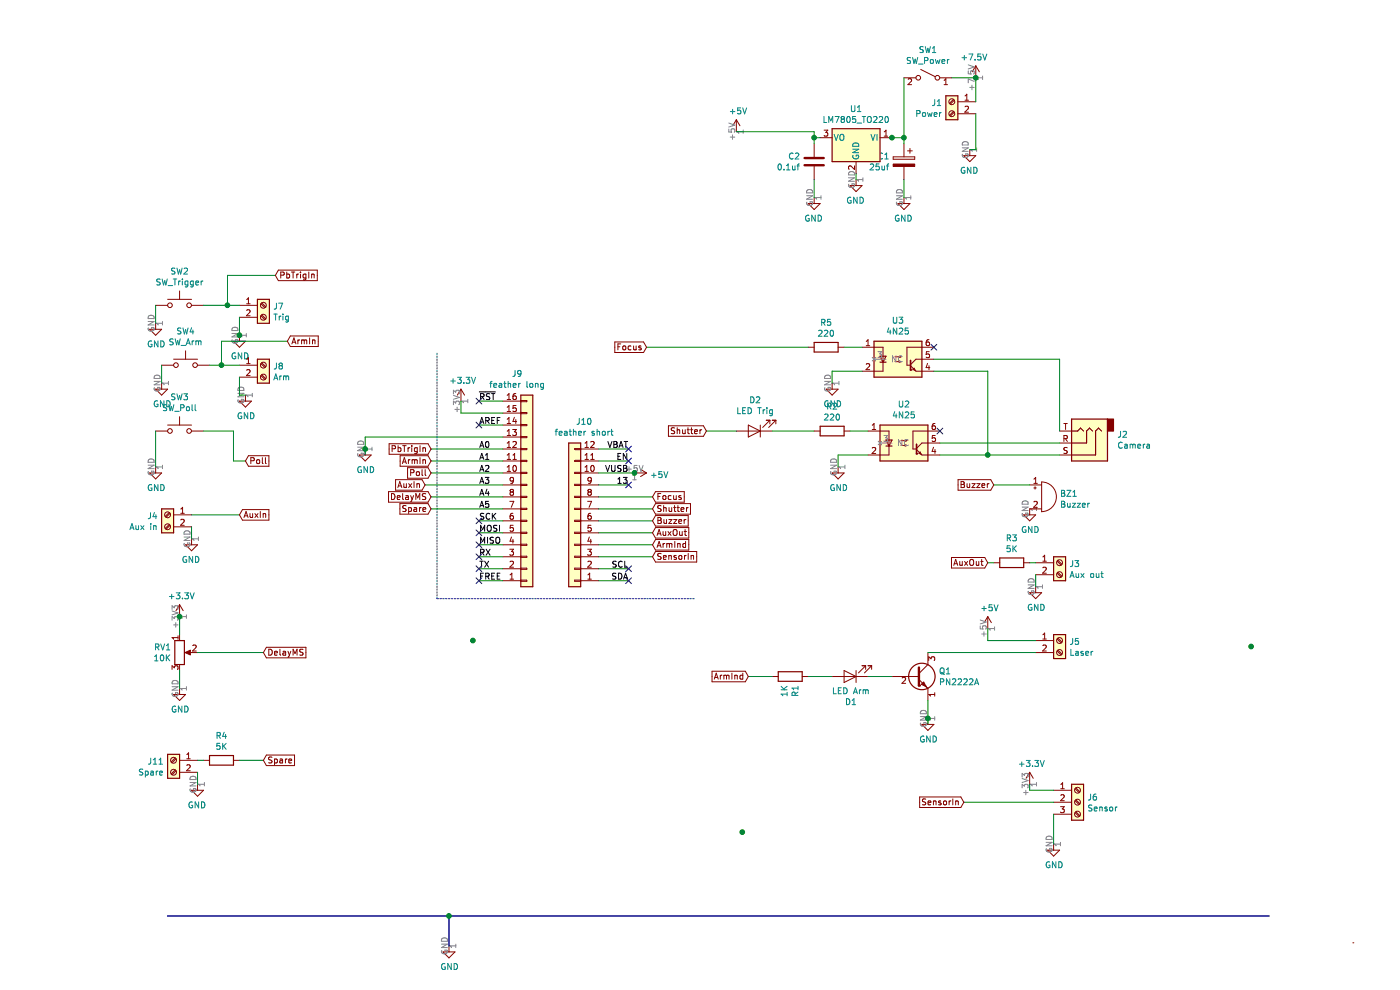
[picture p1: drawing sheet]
EESchema Schematic File Version 4
LIBS:CameraTrigger-cache
EELAYER 30 0
EELAYER END
$Descr A4 11693 8268
encoding utf-8
Sheet 1 1
Title ""
Date ""
Rev ""
Comp ""
Comment1 ""
Comment2 ""
Comment3 ""
Comment4 ""
$EndDescr
$Comp
L Connector:Screw_Terminal_01x02 J3
U 1 1
P 8850 4700
F 0 "J3" H 8930 4692 50  0000 L CNN
F 1 "Aux out" H 8930 4601 50  0000 L CNN
F 2 "TerminalBlock_TE-Connectivity:TerminalBlock_TE_282834-2_1x02_P2.54mm_Horizontal" H 8850 4700 50  0001 C CNN
F 3 "~https://www.te.com/commerce/DocumentDelivery/DDEController?Action=srchrtrv&DocNm=1308389_EUROSTYLE_TERMINAL_BLOCKS&DocType=CS&DocLang=English" H 8850 4700 50  0001 C CNN
	1    8850 4700
	1    0    0    -1  
$EndComp
$Comp
L Connector:Screw_Terminal_01x02 J4
U 1 1
P 1400 4300
F 0 "J4" H 1480 4292 50  0000 L CNN
F 1 "Aux in" H 1480 4201 50  0000 L CNN
F 2 "TerminalBlock_TE-Connectivity:TerminalBlock_TE_282834-2_1x02_P2.54mm_Horizontal" H 1400 4300 50  0001 C CNN
F 3 "~https://www.te.com/commerce/DocumentDelivery/DDEController?Action=srchrtrv&DocNm=1308389_EUROSTYLE_TERMINAL_BLOCKS&DocType=CS&DocLang=English" H 1400 4300 50  0001 C CNN
	1    1400 4300
	-1   0    0    -1  
$EndComp
$Comp
L Connector:Screw_Terminal_01x02 J5
U 1 1
P 8850 5350
F 0 "J5" H 8930 5342 50  0000 L CNN
F 1 "Laser" H 8930 5251 50  0000 L CNN
F 2 "TerminalBlock_TE-Connectivity:TerminalBlock_TE_282834-2_1x02_P2.54mm_Horizontal" H 8850 5350 50  0001 C CNN
F 3 "~https://www.te.com/commerce/DocumentDelivery/DDEController?Action=srchrtrv&DocNm=1308389_EUROSTYLE_TERMINAL_BLOCKS&DocType=CS&DocLang=English" H 8850 5350 50  0001 C CNN
	1    8850 5350
	1    0    0    -1  
$EndComp
$Comp
L Connector:Screw_Terminal_01x03 J6
U 1 1
P 9000 6700
F 0 "J6" H 9080 6742 50  0000 L CNN
F 1 "Sensor" H 9080 6651 50  0000 L CNN
F 2 "TerminalBlock_TE-Connectivity:TerminalBlock_TE_282834-3_1x03_P2.54mm_Horizontal" H 9000 6700 50  0001 C CNN
F 3 "~https://www.te.com/commerce/DocumentDelivery/DDEController?Action=srchrtrv&DocNm=1308389_EUROSTYLE_TERMINAL_BLOCKS&DocType=CS&DocLang=English" H 9000 6700 50  0001 C CNN
	1    9000 6700
	1    0    0    -1  
$EndComp
$Comp
L Switch:SW_Push SW2
U 1 1
P 1500 2550
F 0 "SW2" H 1500 2835 50  0000 C CNN
F 1 "SW_Trigger" H 1500 2744 50  0000 C CNN
F 2 "Button_Switch_THT:KSA_Tactile_SPST" H 1500 2750 50  0001 C CNN
F 3 "~http://www.ckswitches.com/media/1457/ksa_ksl.pdf" H 1500 2750 50  0001 C CNN
	1    1500 2550
	1    0    0    -1  
$EndComp
$Comp
L Switch:SW_Push SW4
U 1 1
P 1550 3050
F 0 "SW4" H 1550 3335 50  0000 C CNN
F 1 "SW_Arm" H 1550 3244 50  0000 C CNN
F 2 "Button_Switch_THT:KSA_Tactile_SPST" H 1550 3250 50  0001 C CNN
F 3 "~http://www.ckswitches.com/media/1457/ksa_ksl.pdf" H 1550 3250 50  0001 C CNN
	1    1550 3050
	1    0    0    -1  
$EndComp
$Comp
L Switch:SW_Push SW3
U 1 1
P 1500 3600
F 0 "SW3" H 1500 3885 50  0000 C CNN
F 1 "SW_Poll" H 1500 3794 50  0000 C CNN
F 2 "Button_Switch_THT:KSA_Tactile_SPST" H 1500 3800 50  0001 C CNN
F 3 "~http://www.ckswitches.com/media/1457/ksa_ksl.pdf" H 1500 3800 50  0001 C CNN
	1    1500 3600
	1    0    0    -1  
$EndComp
$Comp
L power:GND #PWR05
U 1 1
P 1300 2700
F 0 "#PWR05" H 1300 2450 50  0001 C CNN
F 1 "GND" H 1305 2527 50  0000 C CNN
F 2 "" H 1300 2700 50  0001 C CNN
F 3 "" H 1300 2700 50  0001 C CNN
	1    1300 2700
	1    0    0    -1  
$EndComp
$Comp
L power:GND #PWR07
U 1 1
P 1350 3200
F 0 "#PWR07" H 1350 2950 50  0001 C CNN
F 1 "GND" H 1355 3027 50  0000 C CNN
F 2 "" H 1350 3200 50  0001 C CNN
F 3 "" H 1350 3200 50  0001 C CNN
	1    1350 3200
	1    0    0    -1  
$EndComp
$Comp
L power:GND #PWR06
U 1 1
P 1300 3900
F 0 "#PWR06" H 1300 3650 50  0001 C CNN
F 1 "GND" H 1305 3727 50  0000 C CNN
F 2 "" H 1300 3900 50  0001 C CNN
F 3 "" H 1300 3900 50  0001 C CNN
	1    1300 3900
	1    0    0    -1  
$EndComp
Wire Wire Line
	1300 2550 1300 2700
Wire Wire Line
	1350 3050 1350 3200
$Comp
L Isolator:4N25 U2
U 1 1
P 7550 3700
F 0 "U2" H 7550 4025 50  0000 C CNN
F 1 "4N25" H 7550 3934 50  0000 C CNN
F 2 "Package_DIP:DIP-6_W7.62mm" H 7350 3500 50  0001 L CIN
F 3 "https://www.vishay.com/docs/83725/4n25.pdf" H 7550 3700 50  0001 L CNN
	1    7550 3700
	1    0    0    -1  
$EndComp
$Comp
L Device:LED D1
U 1 1
P 7100 5650
F 0 "D1" H 7093 5866 50  0000 C CNN
F 1 "LED Arm" H 7093 5775 50  0000 C CNN
F 2 "LED_THT:LED_D2.0mm_W4.8mm_H2.5mm_FlatTop" H 7100 5650 50  0001 C CNN
F 3 "~" H 7100 5650 50  0001 C CNN
	1    7100 5650
	-1   0    0    1   
$EndComp
$Comp
L Device:R R1
U 1 1
P 6600 5650
F 0 "R1" H 6670 5696 50  0000 L CNN
F 1 "1K" H 6670 5605 50  0000 L CNN
F 2 "Resistor_THT:R_Axial_DIN0207_L6.3mm_D2.5mm_P7.62mm_Horizontal" V 6530 5650 50  0001 C CNN
F 3 "~" H 6600 5650 50  0001 C CNN
	1    6600 5650
	0    1    1    0   
$EndComp
$Comp
L Connector:AudioJack3 J2
U 1 1
P 9050 3700
F 0 "J2" H 8770 3633 50  0000 R CNN
F 1 "Camera" H 8770 3724 50  0000 R CNN
F 2 "Connector_Audio:Jack_3.5mm_CUI_SJ1-3533NG_Horizontal_CircularHoles" H 9050 3700 50  0001 C CNN
F 3 "~https://www.mouser.com/datasheet/2/670/sj1-353xng-1313133.pdf" H 9050 3700 50  0001 C CNN
	1    9050 3700
	-1   0    0    1   
$EndComp
Wire Wire Line
	7850 3800 8250 3800
$Comp
L Device:R R2
U 1 1
P 6950 3600
F 0 "R2" V 6743 3600 50  0000 C CNN
F 1 "220" V 6834 3600 50  0000 C CNN
F 2 "Resistor_THT:R_Axial_DIN0207_L6.3mm_D2.5mm_P7.62mm_Horizontal" V 6880 3600 50  0001 C CNN
F 3 "~" H 6950 3600 50  0001 C CNN
	1    6950 3600
	0    1    1    0   
$EndComp
Wire Wire Line
	7100 3600 7250 3600
$Comp
L power:GND #PWR0101
U 1 1
P 7000 3900
F 0 "#PWR0101" H 7000 3650 50  0001 C CNN
F 1 "GND" H 7005 3727 50  0000 C CNN
F 2 "" H 7000 3900 50  0001 C CNN
F 3 "" H 7000 3900 50  0001 C CNN
	1    7000 3900
	1    0    0    -1  
$EndComp
Wire Wire Line
	7000 3900 7000 3800
Wire Wire Line
	7000 3800 7250 3800
$Comp
L Device:Buzzer BZ1
U 1 1
P 8700 4150
F 0 "BZ1" H 8852 4179 50  0000 L CNN
F 1 "Buzzer" H 8852 4088 50  0000 L CNN
F 2 "Buzzer_Beeper:Buzzer_TDK_PS1240P02BT_D12.2mm_H6.5mm" V 8675 4250 50  0001 C CNN
F 3 "~" V 8675 4250 50  0001 C CNN
	1    8700 4150
	1    0    0    -1  
$EndComp
$Comp
L power:GND #PWR0103
U 1 1
P 8800 7050
F 0 "#PWR0103" H 8800 6800 50  0001 C CNN
F 1 "GND" H 8805 6877 50  0000 C CNN
F 2 "" H 8800 7050 50  0001 C CNN
F 3 "" H 8800 7050 50  0001 C CNN
	1    8800 7050
	1    0    0    -1  
$EndComp
Wire Wire Line
	8800 6800 8800 7050
$Comp
L Connector:Screw_Terminal_01x02 J7
U 1 1
P 2200 2550
F 0 "J7" H 2280 2542 50  0000 L CNN
F 1 "Trig" H 2280 2451 50  0000 L CNN
F 2 "TerminalBlock_TE-Connectivity:TerminalBlock_TE_282834-2_1x02_P2.54mm_Horizontal" H 2200 2550 50  0001 C CNN
F 3 "~" H 2200 2550 50  0001 C CNN
	1    2200 2550
	1    0    0    -1  
$EndComp
$Comp
L Connector:Screw_Terminal_01x02 J8
U 1 1
P 2200 3050
F 0 "J8" H 2280 3042 50  0000 L CNN
F 1 "Arm" H 2280 2951 50  0000 L CNN
F 2 "TerminalBlock_TE-Connectivity:TerminalBlock_TE_282834-2_1x02_P2.54mm_Horizontal" H 2200 3050 50  0001 C CNN
F 3 "~" H 2200 3050 50  0001 C CNN
	1    2200 3050
	1    0    0    -1  
$EndComp
Wire Wire Line
	1750 3050 1850 3050
$Comp
L power:GND #PWR0104
U 1 1
P 2050 3300
F 0 "#PWR0104" H 2050 3050 50  0001 C CNN
F 1 "GND" H 2055 3127 50  0000 C CNN
F 2 "" H 2050 3300 50  0001 C CNN
F 3 "" H 2050 3300 50  0001 C CNN
	1    2050 3300
	1    0    0    -1  
$EndComp
$Comp
L power:GND #PWR0105
U 1 1
P 2000 2800
F 0 "#PWR0105" H 2000 2550 50  0001 C CNN
F 1 "GND" H 2005 2627 50  0000 C CNN
F 2 "" H 2000 2800 50  0001 C CNN
F 3 "" H 2000 2800 50  0001 C CNN
	1    2000 2800
	1    0    0    -1  
$EndComp
Wire Wire Line
	2000 3300 2050 3300
Text GLabel 2050 3850 2    50   Input ~ 0
Poll
Wire Wire Line
	1700 3600 1950 3600
Wire Wire Line
	1950 3600 1950 3850
Wire Wire Line
	1850 2850 1850 3050
Connection ~ 1850 3050
Wire Wire Line
	1850 3050 2000 3050
$Comp
L Device:LED D2
U 1 1
P 6300 3600
F 0 "D2" H 6293 3345 50  0000 C CNN
F 1 "LED Trig" H 6293 3436 50  0000 C CNN
F 2 "LED_THT:LED_D2.0mm_W4.8mm_H2.5mm_FlatTop" H 6300 3600 50  0001 C CNN
F 3 "~" H 6300 3600 50  0001 C CNN
	1    6300 3600
	-1   0    0    1   
$EndComp
Wire Wire Line
	2000 2650 2000 2800
Wire Wire Line
	2000 3150 2000 3300
Wire Wire Line
	1950 3850 2050 3850
Wire Wire Line
	1300 3600 1300 3900
Wire Wire Line
	6450 3600 6800 3600
Text GLabel 6250 5650 0    50   Input ~ 0
ArmInd
NoConn ~ 7850 3600
Text GLabel 5900 3600 0    50   Input ~ 0
Shutter
Wire Wire Line
	5900 3600 6150 3600
Text GLabel 8250 4700 0    50   Input ~ 0
AuxOut
$Comp
L Device:R R3
U 1 1
P 8450 4700
F 0 "R3" V 8243 4700 50  0000 C CNN
F 1 "5K" V 8334 4700 50  0000 C CNN
F 2 "Resistor_THT:R_Axial_DIN0207_L6.3mm_D2.5mm_P7.62mm_Horizontal" V 8380 4700 50  0001 C CNN
F 3 "~" H 8450 4700 50  0001 C CNN
	1    8450 4700
	0    1    1    0   
$EndComp
$Comp
L power:GND #PWR0106
U 1 1
P 1600 4500
F 0 "#PWR0106" H 1600 4250 50  0001 C CNN
F 1 "GND" H 1605 4327 50  0000 C CNN
F 2 "" H 1600 4500 50  0001 C CNN
F 3 "" H 1600 4500 50  0001 C CNN
	1    1600 4500
	-1   0    0    -1  
$EndComp
$Comp
L power:GND #PWR0107
U 1 1
P 8650 4900
F 0 "#PWR0107" H 8650 4650 50  0001 C CNN
F 1 "GND" H 8655 4727 50  0000 C CNN
F 2 "" H 8650 4900 50  0001 C CNN
F 3 "" H 8650 4900 50  0001 C CNN
	1    8650 4900
	1    0    0    -1  
$EndComp
Wire Wire Line
	8600 4700 8650 4700
Wire Wire Line
	8650 4800 8650 4900
Wire Wire Line
	8250 4700 8300 4700
Wire Wire Line
	1600 4500 1600 4400
Text GLabel 2000 4300 2    50   Input ~ 0
AuxIn
Text GLabel 8050 6700 0    50   Input ~ 0
SensorIn
Wire Wire Line
	8050 6700 8800 6700
Text Label 4000 3750 0    50   ~ 0
A0
Text Label 4000 3850 0    50   ~ 0
A1
Text Label 4000 3950 0    50   ~ 0
A2
Text Label 4000 4050 0    50   ~ 0
A3
Text Label 4000 4150 0    50   ~ 0
A4
Text Label 4000 4250 0    50   ~ 0
A5
Text Label 4000 4350 0    50   ~ 0
SCK
Text Label 4000 4450 0    50   ~ 0
MOSI
Text Label 5250 3750 2    50   ~ 0
VBAT
Text Label 5250 3850 2    50   ~ 0
EN
Text Label 5250 3950 2    50   ~ 0
VUSB
Text Label 5250 4050 2    50   ~ 0
13
Wire Wire Line
	4000 4350 4200 4350
Wire Wire Line
	4000 4450 4200 4450
Wire Wire Line
	5000 3750 5250 3750
Wire Wire Line
	5000 3850 5250 3850
Wire Wire Line
	5000 4050 5250 4050
$Comp
L power:GND #PWR0109
U 1 1
P 3050 3750
F 0 "#PWR0109" H 3050 3500 50  0001 C CNN
F 1 "GND" H 3055 3577 50  0000 C CNN
F 2 "" H 3050 3750 50  0001 C CNN
F 3 "" H 3050 3750 50  0001 C CNN
	1    3050 3750
	1    0    0    -1  
$EndComp
$Comp
L power:+5V #PWR09
U 1 1
P 5300 3950
F 0 "#PWR09" H 5300 3800 50  0001 C CNN
F 1 "+5V" V 5315 4078 50  0000 L CNN
F 2 "" H 5300 3950 50  0001 C CNN
F 3 "" H 5300 3950 50  0001 C CNN
	1    5300 3950
	0    1    1    0   
$EndComp
Text GLabel 3600 3750 0    50   Input ~ 0
PbTrigIn
Text GLabel 5450 4450 2    50   Input ~ 0
AuxOut
Text GLabel 5450 4250 2    50   Input ~ 0
Shutter
NoConn ~ 5250 4050
NoConn ~ 5250 3850
NoConn ~ 5250 3750
Text GLabel 5450 4150 2    50   Input ~ 0
Focus
Text GLabel 5450 4350 2    50   Input ~ 0
Buzzer
Text GLabel 3600 3850 0    50   Input ~ 0
ArmIn
Wire Wire Line
	3850 3450 4200 3450
Wire Wire Line
	3850 3350 3850 3450
$Comp
L power:+3.3V #PWR0108
U 1 1
P 3850 3350
F 0 "#PWR0108" H 3850 3200 50  0001 C CNN
F 1 "+3.3V" H 3865 3523 50  0000 C CNN
F 2 "" H 3850 3350 50  0001 C CNN
F 3 "" H 3850 3350 50  0001 C CNN
	1    3850 3350
	1    0    0    -1  
$EndComp
Wire Wire Line
	4000 3550 4200 3550
Wire Wire Line
	4000 3350 4200 3350
Text Label 4000 3550 0    50   ~ 0
AREF
Text Label 4000 3350 0    50   ~ 0
~RST
Text GLabel 8300 4050 0    50   Input ~ 0
Buzzer
$Comp
L power:GND #PWR010
U 1 1
P 8600 4250
F 0 "#PWR010" H 8600 4000 50  0001 C CNN
F 1 "GND" H 8605 4077 50  0000 C CNN
F 2 "" H 8600 4250 50  0001 C CNN
F 3 "" H 8600 4250 50  0001 C CNN
	1    8600 4250
	1    0    0    -1  
$EndComp
Wire Wire Line
	8300 4050 8600 4050
Wire Wire Line
	3600 3750 4200 3750
Text GLabel 3600 3950 0    50   Input ~ 0
Poll
Wire Wire Line
	3600 3850 4200 3850
Wire Wire Line
	3050 3800 3050 3750
Wire Wire Line
	3050 3650 4200 3650
Connection ~ 3050 3750
Wire Wire Line
	3050 3750 3050 3650
NoConn ~ 4000 4450
NoConn ~ 4000 4350
NoConn ~ 4000 3550
NoConn ~ 4000 3350
Wire Wire Line
	5000 3950 5300 3950
Wire Wire Line
	5000 4150 5450 4150
Wire Wire Line
	5000 4250 5450 4250
Wire Wire Line
	5000 4350 5450 4350
Wire Wire Line
	5000 4450 5450 4450
$Comp
L power:+3.3V #PWR0110
U 1 1
P 8600 6550
F 0 "#PWR0110" H 8600 6400 50  0001 C CNN
F 1 "+3.3V" H 8615 6723 50  0000 C CNN
F 2 "" H 8600 6550 50  0001 C CNN
F 3 "" H 8600 6550 50  0001 C CNN
	1    8600 6550
	1    0    0    -1  
$EndComp
Wire Wire Line
	8600 6550 8600 6600
Wire Wire Line
	8600 6600 8800 6600
$Comp
L Transistor_BJT:PN2222A Q1
U 1 1
P 7650 5650
F 0 "Q1" H 7840 5696 50  0000 L CNN
F 1 "PN2222A" H 7840 5605 50  0000 L CNN
F 2 "Package_TO_SOT_THT:TO-92_Inline" H 7850 5575 50  0001 L CIN
F 3 "http://www.fairchildsemi.com/ds/PN/PN2222A.pdf" H 7650 5650 50  0001 L CNN
	1    7650 5650
	1    0    0    -1  
$EndComp
Wire Wire Line
	5000 4550 5450 4550
Wire Wire Line
	5000 4650 5450 4650
NoConn ~ 4000 4550
NoConn ~ 4000 4650
NoConn ~ 4000 4750
NoConn ~ 4000 4850
Text GLabel 5450 4550 2    50   Input ~ 0
ArmInd
$Comp
L Connector_Generic:Conn_01x16 J9
U 1 1
P 4400 4150
F 0 "J9" H 4319 3125 50  0000 C CNN
F 1 "feather long" H 4319 3216 50  0000 C CNN
F 2 "Connector_PinHeader_2.54mm:PinHeader_1x16_P2.54mm_Vertical" H 4400 4150 50  0001 C CNN
F 3 "~" H 4400 4150 50  0001 C CNN
	1    4400 4150
	1    0    0    1   
$EndComp
NoConn ~ 5250 4850
NoConn ~ 5250 4750
Text GLabel 5450 4650 2    50   Input ~ 0
SensorIn
Wire Notes Line
	3650 5000 5800 5000
Wire Notes Line
	3650 2950 3650 5000
Wire Wire Line
	5000 4850 5250 4850
Wire Wire Line
	5000 4750 5250 4750
Wire Wire Line
	4000 4850 4200 4850
Wire Wire Line
	4000 4750 4200 4750
Wire Wire Line
	4000 4650 4200 4650
Wire Wire Line
	4000 4550 4200 4550
Text Label 5250 4850 2    50   ~ 0
SDA
Text Label 5250 4750 2    50   ~ 0
SCL
Text Label 4000 4850 0    50   ~ 0
FREE
Text Label 4000 4750 0    50   ~ 0
TX
Text Label 4000 4650 0    50   ~ 0
RX
Text Label 4000 4550 0    50   ~ 0
MISO
$Comp
L Connector_Generic:Conn_01x12 J10
U 1 1
P 4800 4350
F 0 "J10" H 4720 3525 50  0000 C CNN
F 1 "feather short" H 4720 3616 50  0000 C CNN
F 2 "Connector_PinHeader_2.54mm:PinHeader_1x12_P2.54mm_Vertical" H 4800 4350 50  0001 C CNN
F 3 "~" H 4800 4350 50  0001 C CNN
	1    4800 4350
	-1   0    0    1   
$EndComp
Wire Wire Line
	1850 2850 2400 2850
Text GLabel 2400 2850 2    50   Input ~ 0
ArmIn
$Comp
L power:GND #PWR014
U 1 1
P 7750 6000
F 0 "#PWR014" H 7750 5750 50  0001 C CNN
F 1 "GND" H 7755 5827 50  0000 C CNN
F 2 "" H 7750 6000 50  0001 C CNN
F 3 "" H 7750 6000 50  0001 C CNN
	1    7750 6000
	1    0    0    -1  
$EndComp
Wire Wire Line
	7750 6050 7750 6000
Connection ~ 7750 6000
Wire Wire Line
	7750 6000 7750 5850
Wire Wire Line
	7250 5650 7450 5650
Wire Wire Line
	6250 5650 6450 5650
Wire Wire Line
	6750 5650 6950 5650
Wire Wire Line
	7750 5450 8650 5450
$Comp
L Connector:Screw_Terminal_01x02 J11
U 1 1
P 1450 6350
F 0 "J11" H 1530 6342 50  0000 L CNN
F 1 "Spare" H 1530 6251 50  0000 L CNN
F 2 "TerminalBlock_TE-Connectivity:TerminalBlock_TE_282834-2_1x02_P2.54mm_Horizontal" H 1450 6350 50  0001 C CNN
F 3 "~https://www.te.com/commerce/DocumentDelivery/DDEController?Action=srchrtrv&DocNm=1308389_EUROSTYLE_TERMINAL_BLOCKS&DocType=CS&DocLang=English" H 1450 6350 50  0001 C CNN
	1    1450 6350
	-1   0    0    -1  
$EndComp
Text GLabel 2200 6350 2    50   Input ~ 0
Spare
$Comp
L Device:R R4
U 1 1
P 1850 6350
F 0 "R4" V 1643 6350 50  0000 C CNN
F 1 "5K" V 1734 6350 50  0000 C CNN
F 2 "Resistor_THT:R_Axial_DIN0207_L6.3mm_D2.5mm_P7.62mm_Horizontal" V 1780 6350 50  0001 C CNN
F 3 "~" H 1850 6350 50  0001 C CNN
	1    1850 6350
	0    -1   1    0   
$EndComp
$Comp
L power:GND #PWR012
U 1 1
P 1650 6550
F 0 "#PWR012" H 1650 6300 50  0001 C CNN
F 1 "GND" H 1655 6377 50  0000 C CNN
F 2 "" H 1650 6550 50  0001 C CNN
F 3 "" H 1650 6550 50  0001 C CNN
	1    1650 6550
	-1   0    0    -1  
$EndComp
Wire Wire Line
	1700 6350 1650 6350
Wire Wire Line
	1650 6450 1650 6550
$Comp
L Isolator:4N25 U3
U 1 1
P 7500 3000
F 0 "U3" H 7500 3325 50  0000 C CNN
F 1 "4N25" H 7500 3234 50  0000 C CNN
F 2 "Package_DIP:DIP-6_W7.62mm" H 7300 2800 50  0001 L CIN
F 3 "https://www.vishay.com/docs/83725/4n25.pdf" H 7500 3000 50  0001 L CNN
	1    7500 3000
	1    0    0    -1  
$EndComp
$Comp
L Device:R R5
U 1 1
P 6900 2900
F 0 "R5" V 6693 2900 50  0000 C CNN
F 1 "220" V 6784 2900 50  0000 C CNN
F 2 "Resistor_THT:R_Axial_DIN0207_L6.3mm_D2.5mm_P7.62mm_Horizontal" V 6830 2900 50  0001 C CNN
F 3 "~" H 6900 2900 50  0001 C CNN
	1    6900 2900
	0    1    1    0   
$EndComp
Wire Wire Line
	7050 2900 7200 2900
$Comp
L power:GND #PWR013
U 1 1
P 6950 3200
F 0 "#PWR013" H 6950 2950 50  0001 C CNN
F 1 "GND" H 6955 3027 50  0000 C CNN
F 2 "" H 6950 3200 50  0001 C CNN
F 3 "" H 6950 3200 50  0001 C CNN
	1    6950 3200
	1    0    0    -1  
$EndComp
Wire Wire Line
	6950 3200 6950 3100
Wire Wire Line
	6950 3100 7200 3100
NoConn ~ 7800 2900
Text GLabel 5400 2900 0    50   Input ~ 0
Focus
Wire Wire Line
	7850 3700 8850 3700
Wire Wire Line
	8850 3600 8850 3000
Wire Wire Line
	7800 3000 8850 3000
Wire Wire Line
	7800 3100 8250 3100
Wire Wire Line
	8250 3100 8250 3800
Connection ~ 8250 3800
Wire Wire Line
	8250 3800 8850 3800
$Comp
L Device:R_POT RV1
U 1 1
P 1500 5450
F 0 "RV1" H 1431 5496 50  0000 R CNN
F 1 "10K" H 1431 5405 50  0000 R CNN
F 2 "Potentiometer_THT:Potentiometer_Alps_RK09K_Single_Vertical" H 1500 5450 50  0001 C CNN
F 3 "~" H 1500 5450 50  0001 C CNN
	1    1500 5450
	1    0    0    -1  
$EndComp
$Comp
L power:GND #PWR011
U 1 1
P 1500 5750
F 0 "#PWR011" H 1500 5500 50  0001 C CNN
F 1 "GND" H 1505 5577 50  0000 C CNN
F 2 "" H 1500 5750 50  0001 C CNN
F 3 "" H 1500 5750 50  0001 C CNN
	1    1500 5750
	1    0    0    -1  
$EndComp
Wire Wire Line
	1500 5600 1500 5750
$Comp
L power:+3.3V #PWR08
U 1 1
P 1500 5150
F 0 "#PWR08" H 1500 5000 50  0001 C CNN
F 1 "+3.3V" H 1515 5323 50  0000 C CNN
F 2 "" H 1500 5150 50  0001 C CNN
F 3 "" H 1500 5150 50  0001 C CNN
	1    1500 5150
	1    0    0    -1  
$EndComp
Wire Wire Line
	1500 5150 1500 5300
Text GLabel 2200 5450 2    50   Input ~ 0
DelayMS
Wire Wire Line
	1650 5450 2200 5450
Text GLabel 3600 4150 0    50   Input ~ 0
DelayMS
Text GLabel 3600 4250 0    50   Input ~ 0
Spare
Wire Wire Line
	3600 3950 4200 3950
Connection ~ 1900 2550
Wire Wire Line
	1900 2550 2000 2550
Wire Wire Line
	1700 2550 1900 2550
Text GLabel 2300 2300 2    50   Input ~ 0
PbTrigIn
Connection ~ 8150 650 
$Comp
L power:+7.5V #PWR0111
U 1 1
P 8150 650
F 0 "#PWR0111" H 8150 500 50  0001 C CNN
F 1 "+7.5V" H 8165 823 50  0000 C CNN
F 2 "" H 8150 650 50  0001 C CNN
F 3 "" H 8150 650 50  0001 C CNN
	1    8150 650 
	-1   0    0    -1  
$EndComp
Wire Wire Line
	7150 1450 7150 1500
Wire Wire Line
	1900 2300 2300 2300
Wire Wire Line
	1900 2300 1900 2550
Wire Wire Line
	7550 1500 7550 1650
Wire Wire Line
	6800 1500 6800 1650
$Comp
L power:GND #PWR02
U 1 1
P 7550 1650
F 0 "#PWR02" H 7550 1400 50  0001 C CNN
F 1 "GND" H 7555 1477 50  0000 C CNN
F 2 "" H 7550 1650 50  0001 C CNN
F 3 "" H 7550 1650 50  0001 C CNN
	1    7550 1650
	-1   0    0    -1  
$EndComp
$Comp
L power:GND #PWR04
U 1 1
P 6800 1650
F 0 "#PWR04" H 6800 1400 50  0001 C CNN
F 1 "GND" H 6805 1477 50  0000 C CNN
F 2 "" H 6800 1650 50  0001 C CNN
F 3 "" H 6800 1650 50  0001 C CNN
	1    6800 1650
	-1   0    0    -1  
$EndComp
Connection ~ 7550 1150
Wire Wire Line
	7550 1150 7550 1200
Wire Wire Line
	6800 1200 6800 1150
$Comp
L Device:C C2
U 1 1
P 6800 1350
F 0 "C2" H 6915 1396 50  0000 L CNN
F 1 "0.1uf" H 6915 1305 50  0000 L CNN
F 2 "Capacitor_THT:CP_Radial_Tantal_D5.0mm_P5.00mm" H 6838 1200 50  0001 C CNN
F 3 "~" H 6800 1350 50  0001 C CNN
	1    6800 1350
	-1   0    0    -1  
$EndComp
$Comp
L Device:CP C1
U 1 1
P 7550 1350
F 0 "C1" H 7668 1396 50  0000 L CNN
F 1 "25uf" H 7668 1305 50  0000 L CNN
F 2 "Capacitor_THT:CP_Radial_Tantal_D5.0mm_P5.00mm" H 7588 1200 50  0001 C CNN
F 3 "~" H 7550 1350 50  0001 C CNN
	1    7550 1350
	-1   0    0    -1  
$EndComp
Wire Wire Line
	6850 1150 6800 1150
Wire Wire Line
	7550 1150 7450 1150
Wire Wire Line
	7550 650  7550 1150
Wire Wire Line
	8150 650  7950 650 
Wire Wire Line
	8150 850  8150 650 
Wire Wire Line
	8150 1250 8100 1250
Wire Wire Line
	8150 950  8150 1250
$Comp
L Connector:Screw_Terminal_01x02 J1
U 1 1
P 7950 850
F 0 "J1" H 8030 842 50  0000 L CNN
F 1 "Power" H 8030 751 50  0000 L CNN
F 2 "TerminalBlock_TE-Connectivity:TerminalBlock_TE_282834-2_1x02_P2.54mm_Horizontal" H 7950 850 50  0001 C CNN
F 3 "~https://www.te.com/commerce/DocumentDelivery/DDEController?Action=srchrtrv&DocNm=1308389_EUROSTYLE_TERMINAL_BLOCKS&DocType=CS&DocLang=English" H 7950 850 50  0001 C CNN
	1    7950 850 
	-1   0    0    -1  
$EndComp
$Comp
L Switch:SW_SPST SW1
U 1 1
P 7750 650
F 0 "SW1" H 7750 885 50  0000 C CNN
F 1 "SW_Power" H 7750 794 50  0000 C CNN
F 2 "Button_Switch_THT:SW_DIP_SPSTx01_Slide_9.78x4.72mm_W7.62mm_P2.54mm" H 7750 650 50  0001 C CNN
F 3 "~" H 7750 650 50  0001 C CNN
	1    7750 650 
	-1   0    0    -1  
$EndComp
$Comp
L power:GND #PWR01
U 1 1
P 8100 1250
F 0 "#PWR01" H 8100 1000 50  0001 C CNN
F 1 "GND" H 8105 1077 50  0000 C CNN
F 2 "" H 8100 1250 50  0001 C CNN
F 3 "" H 8100 1250 50  0001 C CNN
	1    8100 1250
	-1   0    0    -1  
$EndComp
$Comp
L power:GND #PWR03
U 1 1
P 7150 1500
F 0 "#PWR03" H 7150 1250 50  0001 C CNN
F 1 "GND" H 7155 1327 50  0000 C CNN
F 2 "" H 7150 1500 50  0001 C CNN
F 3 "" H 7150 1500 50  0001 C CNN
	1    7150 1500
	-1   0    0    -1  
$EndComp
$Comp
L Regulator_Linear:LM7805_TO220 U1
U 1 1
P 7150 1150
F 0 "U1" H 7150 1392 50  0000 C CNN
F 1 "LM7805_TO220" H 7150 1301 50  0000 C CNN
F 2 "Package_TO_SOT_THT:TO-220-3_Vertical" H 7150 1375 50  0001 C CIN
F 3 "http://www.fairchildsemi.com/ds/LM/LM7805.pdf" H 7150 1100 50  0001 C CNN
	1    7150 1150
	-1   0    0    -1  
$EndComp
Wire Wire Line
	2200 6350 2000 6350
Wire Wire Line
	5400 2900 6750 2900
Wire Wire Line
	6800 1100 6800 1150
Connection ~ 6800 1150
Wire Wire Line
	1600 4300 2000 4300
Wire Wire Line
	3600 4250 4200 4250
Text GLabel 3550 4050 0    50   Input ~ 0
AuxIn
Wire Wire Line
	3550 4050 4200 4050
Wire Wire Line
	3600 4150 4200 4150
Wire Bus Line
	1400 7650 3750 7650
$Comp
L power:GND #PWR0102
U 1 1
P 3750 7900
F 0 "#PWR0102" H 3750 7650 50  0001 C CNN
F 1 "GND" H 3755 7727 50  0000 C CNN
F 2 "" H 3750 7900 50  0001 C CNN
F 3 "" H 3750 7900 50  0001 C CNN
	1    3750 7900
	1    0    0    -1  
$EndComp
Wire Bus Line
	3750 7900 3750 7650
Connection ~ 3750 7650
Wire Bus Line
	3750 7650 10600 7650
$Comp
L power:+5V #PWR0112
U 1 1
P 8250 5250
F 0 "#PWR0112" H 8250 5100 50  0001 C CNN
F 1 "+5V" H 8265 5423 50  0000 C CNN
F 2 "" H 8250 5250 50  0001 C CNN
F 3 "" H 8250 5250 50  0001 C CNN
	1    8250 5250
	1    0    0    -1  
$EndComp
Wire Wire Line
	8250 5250 8250 5350
Wire Wire Line
	8250 5350 8650 5350
$Comp
L power:+5V #PWR0113
U 1 1
P 6150 1100
F 0 "#PWR0113" H 6150 950 50  0001 C CNN
F 1 "+5V" H 6165 1273 50  0000 C CNN
F 2 "" H 6150 1100 50  0001 C CNN
F 3 "" H 6150 1100 50  0001 C CNN
	1    6150 1100
	1    0    0    -1  
$EndComp
Wire Wire Line
	6150 1100 6800 1100
Connection ~ 2000 2800
Connection ~ 7450 1150
Connection ~ 1500 5150
Connection ~ 5300 3950
Connection ~ 6200 6950
Connection ~ 3950 5350
Connection ~ 10450 5400
$EndSCHEMATC
